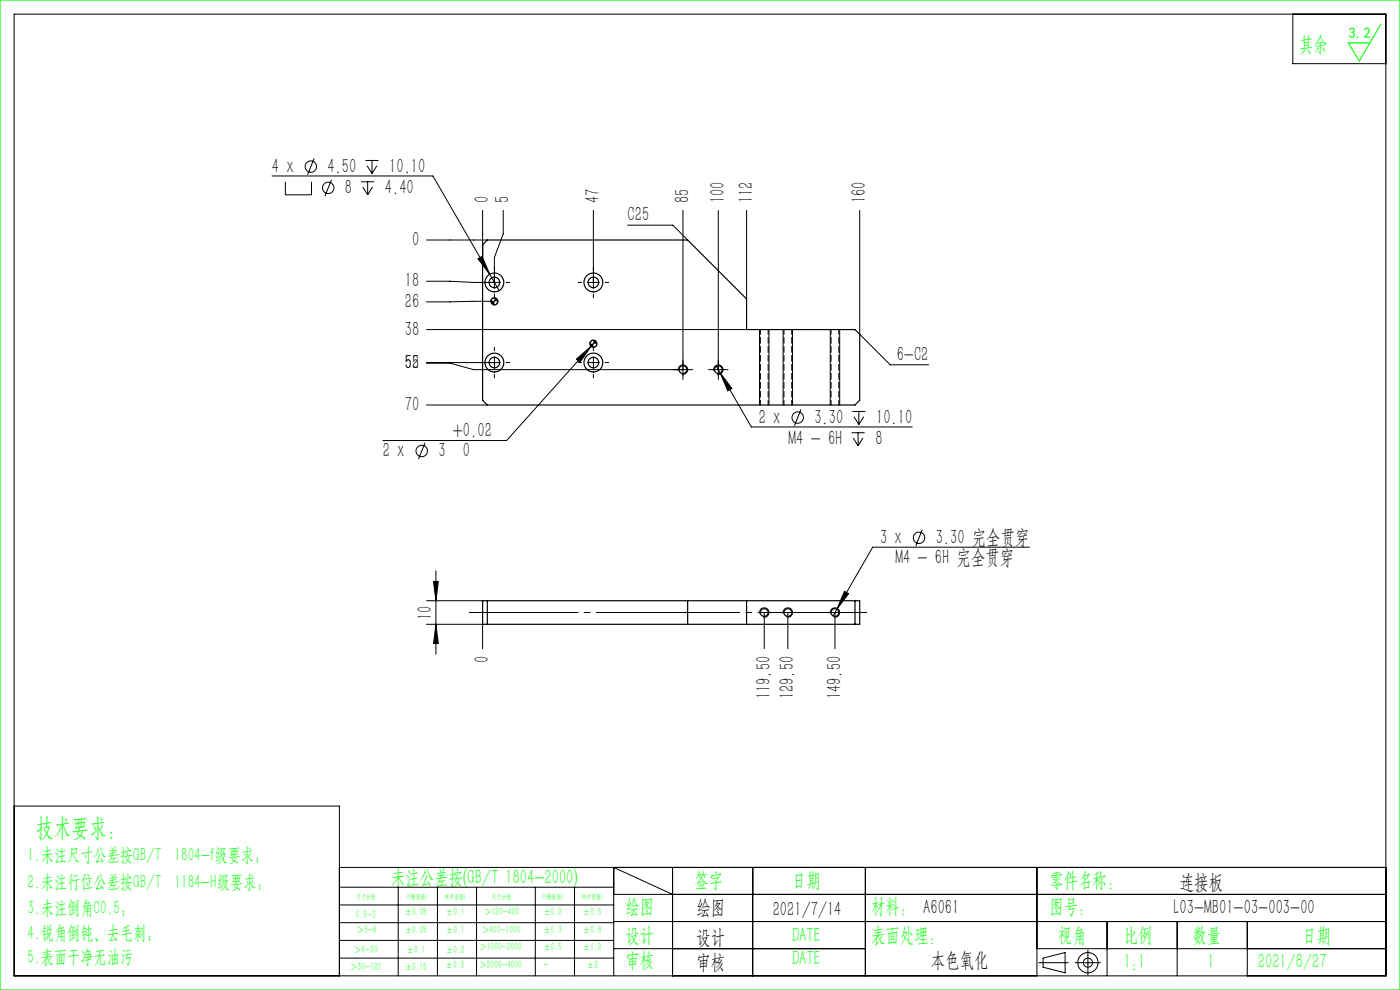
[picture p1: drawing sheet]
<svg xmlns="http://www.w3.org/2000/svg" width="297mm" height="210mm" viewBox="0 0 297 210" stroke-linecap="round" stroke-linejoin="round" font-family="sans-serif">
<g fill="none" stroke="#000" stroke-width=".21">
<path d="M3 3h291v204h-291zM274.3 3v10.5h19.7M57.7 37.3h34.1l14.1 24.3M60.5 38.6v2.7h5.6v-2.7M66.6 33.6l-1.3 3.5M70.3 38.1l-1.4 3.5M76.6 38.6h2.8M77 39.7l1 1.6M77.5 34h2.8M77.9 35.1l1 1.7M78 38.6v2.7M78.9 34v2.8"/>
<path d="M79 39.7l-1 1.6M80 35.1l-1.1 1.7M90.5 50.9h12.9M90.5 59.7l15.6 .2M101.4 54.9l.9-.5 1.6 3.8zM102.4 44.6v10M106.8 44.6v5l-1.9 5v6.6M124.6 59.9h2.5M125.9 44.6v16.6M133.1 47.8h9.6l3.2 3.1M144.9 44.6v35.1M152.4 44.6v35.1"/>
<path d="M158.4 44.6v18.8M182.4 44.6v26.3l6.5 6.5h8.1M90.5 69.9h67.9M90.5 77h5l5 1.4h45.6M104.9 63.2a.75 .75 0 0 0-.8 .7M104.9 75.7v2.5M104.9 63.9l-14.4 .1M105.6 63.9a.75 .75 0 0 1-.7 .8M106.1 76.9h-15.6M122.3 76.2l3.1-2.7-2.4 3.3zM124.6 76.9h2.5M125.4 73.5l-17.9 19.9h-26.3"/>
<path d="M125.9 72.2a.75 .75 0 0 0-.8 .7M125.9 75.7v2.5M126.4 72.4l-1 1.1M126.6 72.9a.75 .75 0 0 1-.7 .8M143.9 78.7a1 1 0 0 1 .9-1.3 1 1 0 0 1 1.1 1.1 1 1 0 0 1-1.3 .9M151.1 78.4h2.5M151.4 78.7a1 1 0 0 1 .9-1.3 1 1 0 0 1 1.1 1.1 1 1 0 0 1-1.3 .9M152 77.7l7.4 12.9h34.1M152.8 79.1l2.5 3.3-.9 .5zM161.1 69.9v16M163.1 69.9v16M166.1 69.9v16"/>
<path d="M168.1 69.9v16M176.1 69.9v16M178.1 69.9v16M90.2 93.9l-1.4 3.5M90.5 85.9h12.9M169.9 86.8l-1.4 3.5M180.7 91.8h2.7M180.8 87.3h2.8M181 92.9l1 1.7M181.2 88.4l1 1.6M182 91.8v2.8M182.2 87.3v2.7"/>
<path d="M183.1 92.9l-1.1 1.7M183.2 88.4l-1 1.6M195.7 112.3l-1.4 3.5M218.4 116.1h-33.3l-8.4 14.5M90.5 132.4h11.9v5.2M90.5 127.4h11.9M92 123.3h1l-.5 4.1zM92.5 132.4l.5 4.1h-1zM92.5 121.1v17.7M161.2 130.2a1 1 0 0 1 .8-1.3 1 1 0 0 1 1.1 1.1 1 1 0 0 1-1.2 .9M162.1 129.9v7.7M166.2 130.2a1 1 0 0 1 .8-1.3 1 1 0 0 1 1.1 1.1 1 1 0 0 1-1.2 .9"/>
<path d="M167.1 129.9v7.7M176.2 130.2a1 1 0 0 1 .8-1.3 1 1 0 0 1 1.1 1.1 1 1 0 0 1-1.2 .9M177.1 129.9v7.7M179.1 125.4l.9 .5-2.5 3.3zM3 171h69v36M72 184h222M72 188.2h58.2M72 192h58.2M72 195.7h58.2M72 199.5h58.2M84.5 188.2v18.8M92.8 188.2v18.8"/>
<path d="M101.1 188.2v18.8M113.6 188.2v18.8M121.9 188.2v18.8M130.2 189.7h163.8M130.2 195.5h163.8M142.7 189.7l-12.5-5.7v23M142.7 184v23M159.7 184v23M183.6 184v23M220 184v23M234.9 195.5v11.5M249.7 195.5v11.5"/>
<path d="M264.6 195.5v11.5M72 203.2h58.2M130.2 201.2h53.4M220 201.2h74M220.4 204.2h6.2M221.3 203.2l4.7-1.1v4.3l-4.7-1.2zM228.1 204.2h5.3M230.8 201.5v5.3"/>
<circle cx="65.9" cy="35.3" r="1.21"/>
<circle cx="69.6" cy="39.9" r="1.21"/>
<circle cx="89.5" cy="95.7" r="1.21"/>
<circle cx="169.2" cy="88.6" r="1.21"/>
<circle cx="195" cy="114.1" r="1.21"/>
<circle cx="230.8" cy="204.2" r="2.15"/>
<circle cx="230.8" cy="204.2" r=".96"/>
</g>
<path d="M183.9 129.9h-84.3" fill="none" stroke="#000" stroke-width=".21" stroke-dasharray="30.5 1.3 1.3 1.3" stroke-dashoffset="7.4"/>
<path d="M0 0h297v210h-297zM292.9 5.2l-4.5 7.7-2.4-3.8h4.6" fill="none" stroke="#0f0" stroke-width=".25"/>
<g fill="none" stroke="#000" stroke-width=".21" stroke-dasharray="30.5 1.3 1.3 1.3">
<path d="M102.4 59.9h-.8M104.9 57.4v-.7M107.4 59.9h.7M123.4 59.9h-.8M125.9 57.4v-.7M128.4 59.9h.7M102.4 76.9h-.8M104.9 62.4v.8M104.9 74.4v-.7M104.9 79.4v.8M107.4 76.9h.7M123.4 76.9h-.8"/>
<path d="M125.9 62.4v.8M125.9 74.4v-.7M125.9 79.4v.8M128.4 76.9h.7M143.6 78.4h-.8M144.9 77.2v-.9M144.9 79.7v.8M146.1 78.4h.9M151.1 78.4h-.8M152.4 77.2v-.9M152.4 79.7v.8M153.6 78.4h.9"/>
</g>
<g fill="#000">
<path d="M101.4 54.9l2.5 3.3-1.6-3.8zM152.8 79.1l1.6 3.8 .9-.5zM122.3 76.2l.7 .6 2.4-3.3zM179.1 125.4l-1.6 3.8 2.5-3.3z"/>
<path d="M104.1 63.9a.75 .75 0 0 0 .8 .8v-.8zM104.9 63.2v.7h.7a.75 .75 0 0 0-.7-.7zM125.1 72.9a.75 .75 0 0 0 .8 .8v-.8zM125.9 72.2v.7h.7a.75 .75 0 0 0-.7-.7z"/>
<path d="M92 123.3h1l-.5 4.1zM92.5 132.4l.5 4.1h-1z"/>
</g>
<g fill="none" stroke="#000" stroke-width=".25">
<path d="M102.4 51.9l1-1h42.5l12.5 12.5v6.5h23l1 1v14l-1 1h-78l-1-1zM102.4 127.4h80v5h-80zM103.4 127.4v5M145.9 127.4v5M158.4 127.4v5M181.4 127.4v5"/>
<circle cx="104.9" cy="59.9" r="2"/>
<circle cx="104.9" cy="59.9" r="1.13"/>
<circle cx="125.9" cy="59.9" r="2"/>
<circle cx="125.9" cy="59.9" r="1.13"/>
<circle cx="104.9" cy="76.9" r="2"/>
<circle cx="104.9" cy="76.9" r="1.13"/>
<circle cx="104.9" cy="63.9" r=".75"/>
<circle cx="125.9" cy="72.9" r=".75"/>
<circle cx="125.9" cy="76.9" r="2"/>
<circle cx="125.9" cy="76.9" r="1.13"/>
<circle cx="144.9" cy="78.4" r=".83"/>
<circle cx="152.4" cy="78.4" r=".82"/>
<circle cx="162.1" cy="129.9" r=".83"/>
<circle cx="167.1" cy="129.9" r=".83"/>
<circle cx="177.1" cy="129.9" r=".82"/>
</g>
<path d="M161.3 69.9v16M166.3 69.9v16M176.3 69.9v16M163 85.9v-16M168 85.9v-16M178 85.9v-16" fill="none" stroke="#000" stroke-width=".21" stroke-dasharray="1.3 .6" stroke-dashoffset=".3"/>
<text font-size="5.4" fill="#0f0" x="7.7" y="177.2">技术要求：</text>
<g font-size="4.4" fill="#0f0">
<text x="275.6" y="10.8">其余</text>
<text x="83" y="187.5">未注公差按(GB/T 1804-2000)</text>
<text x="147.3" y="188">签字</text>
<text x="168" y="188">日期</text>
<text x="222.6" y="188">零件名称：</text>
<text x="132.7" y="193.6">绘图</text>
<text x="184.8" y="193.6">材料： A6061</text>
<text x="222.6" y="193.6">图号：</text>
<text x="132.7" y="199.8">设计</text>
<text x="168" y="199.8">DATE</text>
<text x="184.8" y="199.8">表面处理：</text>
<text x="224.4" y="199.8">视角</text>
<text x="238.4" y="199.8">比例</text>
<text x="253" y="199.8">数量</text>
<text x="276.3" y="199.8">日期</text>
<text x="132.7" y="205.1">审核</text>
<text x="168" y="204.6">DATE</text>
<text x="238.4" y="205.3">1:1</text>
<text x="256.2" y="205.3">1</text>
<text x="266.9" y="205.3">2021/8/27</text>
</g>
<g font-size="4.4">
<text x="57.7" y="36.6">4 x</text>
<text x="69.5" y="36.6">4.50</text>
<text x="73.2" y="41.2">8</text>
<text x="81.7" y="41.2">4.40</text>
<text x="82.6" y="36.6">10.10</text>
<text x="103.7" y="43.1" transform="rotate(-90 103.7 43.1)">0</text>
<text x="108.1" y="43.1" transform="rotate(-90 108.1 43.1)">5</text>
<text x="127.2" y="43.1" transform="rotate(-90 127.2 43.1)">47</text>
<text x="133.2" y="46.9">C25</text>
<text x="146.2" y="43.1" transform="rotate(-90 146.2 43.1)">85</text>
<text x="153.7" y="43.1" transform="rotate(-90 153.7 43.1)">100</text>
<text x="159.7" y="43.1" transform="rotate(-90 159.7 43.1)">112</text>
<text x="183.7" y="43.1" transform="rotate(-90 183.7 43.1)">160</text>
<text x="87.4" y="52.2">0</text>
<text x="85.9" y="61">18</text>
<text x="85.9" y="65.3">26</text>
<text x="85.9" y="71.2">38</text>
<text x="190.2" y="76.5">6-C2</text>
<text x="85.9" y="78.2">525</text>
<text x="85.9" y="87.2">70</text>
<text x="161" y="89.9">2 x</text>
<text x="172.8" y="89.9">3.30</text>
<text x="185.9" y="89.9">10.10</text>
<text x="96.1" y="92.6">+0.02</text>
<text x="167.3" y="94.4">M4 - 6H</text>
<text x="185.7" y="94.4">8</text>
<text x="81.2" y="97">2 x</text>
<text x="93" y="97">3</text>
<text x="98.2" y="97">0</text>
<text x="186.7" y="115.4">3 x</text>
<text x="190" y="119.7">M4 - 6H 完全贯穿</text>
<text x="198.5" y="115.4">3.30 完全贯穿</text>
<text x="91.6" y="131.6" transform="rotate(-90 91.6 131.6)">10</text>
<text x="103.7" y="140.7" transform="rotate(-90 103.7 140.7)">0</text>
<text x="163.4" y="148.3" transform="rotate(-90 163.4 148.3)">119.50</text>
<text x="168.4" y="148.3" transform="rotate(-90 168.4 148.3)">129.50</text>
<text x="178.4" y="148.3" transform="rotate(-90 178.4 148.3)">149.50</text>
<text x="250.3" y="188.6">连接板</text>
<text x="147.8" y="194">绘图</text>
<text x="163.9" y="194.3">2021/7/14</text>
<text x="249" y="194">L03-MB01-03-003-00</text>
<text x="147.8" y="200.2">设计</text>
<text x="147.8" y="205.5">审核</text>
<text x="197.5" y="205">本色氧化</text>
</g>
<g font-size="4" fill="#0f0">
<text x="5.9" y="182.6">1.未注尺寸公差按GB/T 1804-f级要求；</text>
<text x="5.9" y="188.4">2.未注行位公差按GB/T 1184-H级要求；</text>
<text x="5.9" y="193.9">3.未注倒角C0.5；</text>
<text x="5.9" y="199.2">4.锐角倒钝、去毛刺；</text>
<text x="5.9" y="204.2">5.表面干净无油污</text>
</g>
<text font-size="3.2" fill="#0f0" x="286.1" y="8">3.2</text>
<g font-size="2.3" fill="#0f0">
<text x="75.5" y="194.7">0.5-3</text>
<text x="75.6" y="198">＞3-6</text>
<text x="85.9" y="194.2">±0.05</text>
<text x="85.9" y="198">±0.05</text>
<text x="94.6" y="194.2">±0.1</text>
<text x="94.6" y="198">±0.1</text>
<text x="102.2" y="198">＞400-1000</text>
<text x="102.7" y="194.2">＞120-400</text>
<text x="115.3" y="194.2">±0.2</text>
<text x="115.3" y="198">±0.3</text>
<text x="123.7" y="194.2">±0.5</text>
<text x="123.7" y="198">±0.8</text>
<text x="75.1" y="202.2">＞6-30</text>
<text x="86.3" y="202.2">±0.1</text>
<text x="94.6" y="202.2">±0.2</text>
<text x="101.7" y="201.6">＞1000-2000</text>
<text x="115.3" y="201.6">±0.5</text>
<text x="123.7" y="201.6">±1.2</text>
<text x="74.3" y="205.8">＞30-120</text>
<text x="85.9" y="205.8">±0.15</text>
<text x="94.5" y="205.4">±0.3</text>
<text x="101.7" y="205.4">＞2000-4000</text>
<text x="115.3" y="205.4">-</text>
<text x="124.5" y="205.4">±2</text>
</g>
<g font-size="1.5" fill="#0f0">
<text x="75.5" y="190.6">尺寸分段</text>
<text x="86.4" y="190.6">F(精密级)</text>
<text x="94.4" y="190.6">M(中密级)</text>
<text x="104.3" y="190.6">尺寸分段</text>
<text x="115.2" y="190.6">F(精密级)</text>
<text x="123.5" y="190.6">M(中密级)</text>
</g>
</svg>
